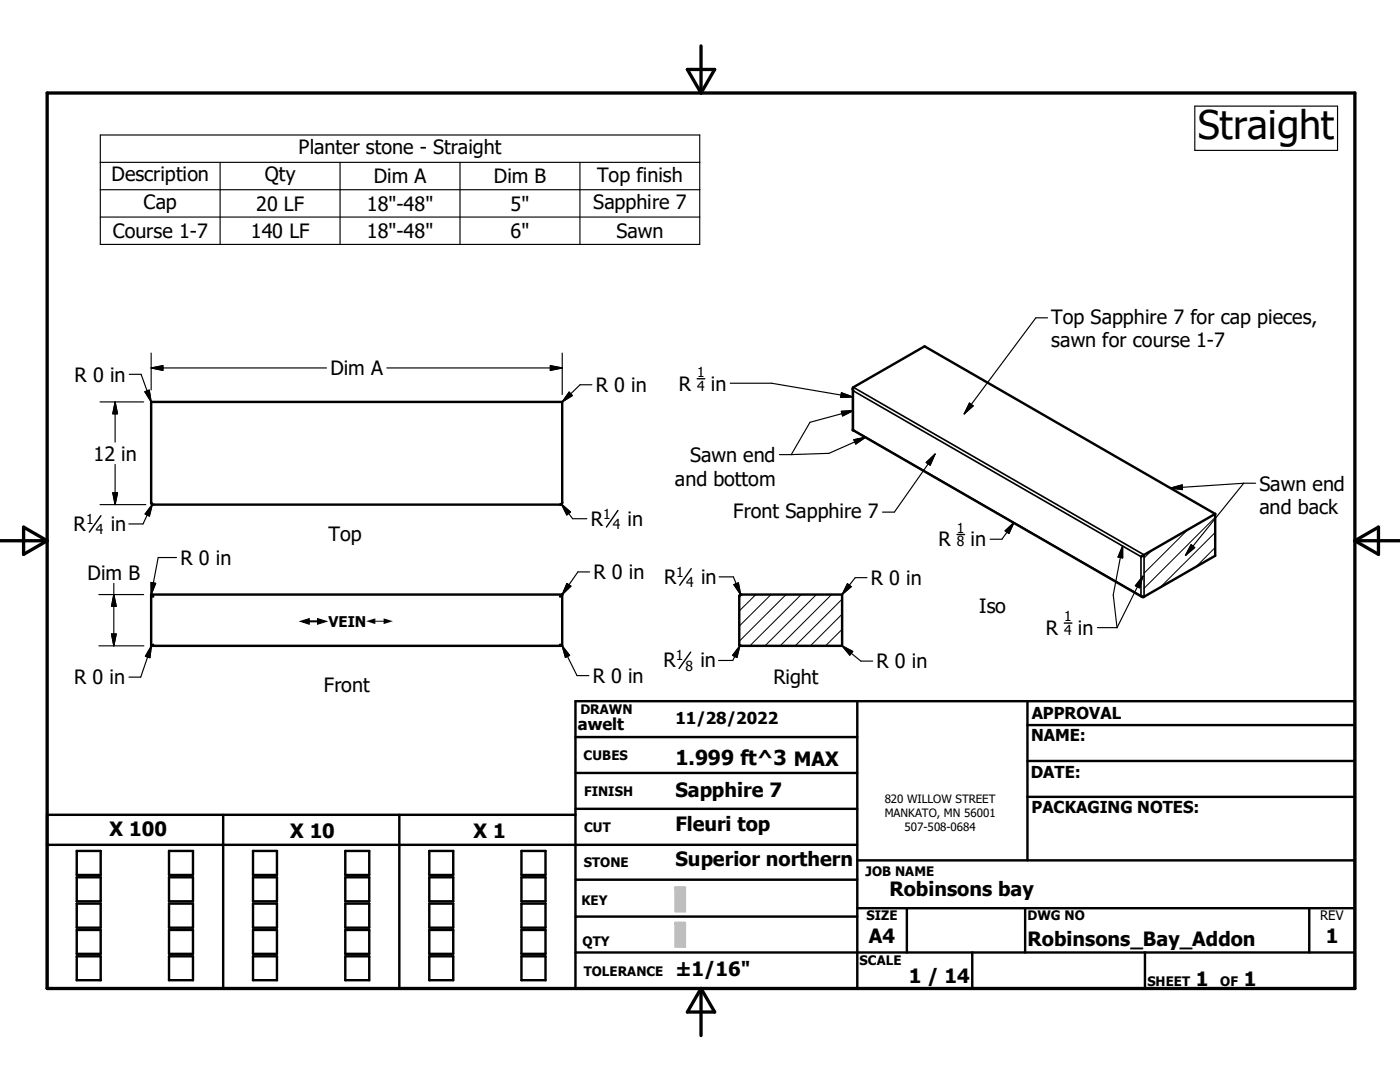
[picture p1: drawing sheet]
<svg xmlns="http://www.w3.org/2000/svg" width="279mm" height="216mm" viewBox="0 0 279 216" stroke-linecap="round" stroke-linejoin="round" font-family="sans-serif">
<g fill="none" stroke="#000" stroke-width=".48">
<path d="M170.2 77.7l.1 .3M30.2 80.2h82v20.2l-.2 .2-.2 .1h-81.2l-.4-.3zM170.2 85.8h.1M170.2 85.8l57.7 33.3M170.2 85.8v-8.4l.1-.1 14.2-8.2 58 33.4M170.3 85.8h.1M30.2 118.6v10.3h82l-.4-.3M30.2 118.6h82v10.3M30.2 118.6l.4 .4M112.2 118.6l-.4 .4M147.6 118.8l.3-.2h20.2v10.3l-20.4-.1-.2-.2zM227.7 118.9l.2 .2"/>
<path d="M242.5 102.5v8.4l-14.3 8.2h-.3M242.5 102.5l-14.8 8.6M30.6 128.6l-.4 .3M171.1 139.9v57.3M205 139.9v31.8M114.8 147.1h56.3M114.8 154.2h56.3M205 159h65.4M205 144.7h65.4M205 151.8h65.4M9.4 168.6h161.7M15.3 169.8h4.8v4.8h-4.8z"/>
<path d="M15.3 175.1h4.8v4.8h-4.8zM33.7 169.8h4.8v4.8h-4.8zM33.7 175.1h4.8v4.8h-4.8zM44.5 162.6v34.6M50.5 169.8h4.8v4.8h-4.8zM50.5 175.1h4.8v4.8h-4.8zM68.9 169.8h4.8v4.8h-4.8zM68.9 175.1h4.8v4.8h-4.8zM79.7 162.6v34.6M85.7 169.8h4.8v4.8h-4.8zM85.7 175.1h4.8v4.8h-4.8zM104.1 169.8h4.8v4.8h-4.8z"/>
<path d="M104.1 175.1h4.8v4.8h-4.8zM114.8 162.6h-105.4v34.6h261v-57.3h-155.6v57.3M114.8 175.5h56.3M114.8 161.4h56.3M171.1 171.7h99.3M15.3 180.3h4.8v4.8h-4.8zM15.3 185.6h4.8v4.7h-4.8zM15.3 190.8h4.8v4.8h-4.8zM33.7 185.6h4.8v4.7h-4.8zM33.7 190.8h4.8v4.8h-4.8zM33.7 180.3h4.8v4.8h-4.8zM50.5 185.6h4.8v4.7h-4.8z"/>
<path d="M50.5 190.8h4.8v4.8h-4.8zM50.5 180.3h4.8v4.8h-4.8zM68.9 185.6h4.8v4.7h-4.8zM68.9 190.8h4.8v4.8h-4.8zM68.9 180.3h4.8v4.8h-4.8zM85.7 185.6h4.8v4.7h-4.8zM85.7 190.8h4.8v4.8h-4.8zM85.7 180.3h4.8v4.8h-4.8zM104.1 185.6h4.8v4.7h-4.8zM104.1 190.8h4.8v4.8h-4.8zM104.1 180.3h4.8v4.8h-4.8zM114.8 182.9h56.3"/>
<path d="M114.8 190.1h155.6M171.1 181.2h99.3M181 181.2v8.9M194 190.1v7.1M204.6 181.2v8.9M228.5 190.1v7.1M261.3 181.2v8.9"/>
</g>
<g fill="#000">
<circle cx="30.2" cy="118.6" r=".24"/>
<circle cx="30.2" cy="128.9" r=".24"/>
</g>
<path d="M170.3 78l57.4 33.1v7.8l-57.4-33.1zM170.3 77.3l58 33.4v8.4" fill="none" stroke="#000" stroke-width=".33"/>
<g fill="none" stroke="#000" stroke-width=".2">
<path d="M147.7 118.7l-.1 .1M150.8 118.6l-3.3 3.3M153.9 118.6l-6.4 6.3M156.9 118.6l-9.4 9.4M159.9 118.6l-10.3 10.3M162.9 118.6l-10.2 10.3M166 118.6l-10.3 10.3M168.1 119.6l-9.4 9.3M229.9 109.8l-1.6 1.6M237 105.7l-8.7 8.7M242.5 109.2l-3.9 3.9M242.5 106.2l-11 11"/>
<path d="M242.5 103.2l-14.2 14.2M168.1 128.6l-.3 .3M168.1 125.6l-3.3 3.3M168.1 122.5l-6.4 6.4"/>
</g>
<path d="M9.4 18.6h261v178.6h-261zM137.2 13.9h5.4l-2.7 4.7zM139.9 9.2v9.4M0 107.9h9.4M4.7 105.2l4.7 2.7-4.7 2.7zM270.4 107.9h9M270.4 107.9l4.7-2.7v5.4zM139.9 197.2v9.4M139.9 197.2l2.7 4.7h-5.4z" fill="none" stroke="#000" stroke-width=".66"/>
<g fill="#c0c0c0" stroke="#c0c0c0" stroke-width=".48">
<path d="M134.8 184.1h1.9v4.8z"/>
<path d="M134.8 184.1l1.9 4.8h-1.9z"/>
<path d="M134.8 177.1h1.9v4.8z"/>
<path d="M134.8 177.1l1.9 4.8h-1.9z"/>
</g>
<g fill="none" stroke="#000" stroke-width=".23">
<path d="M20 26.9h119.6v21.9h-119.6zM20 32.4h119.6M20 37.9h119.6M43.9 32.4v16.4M67.9 32.4v16.4M91.8 32.4v16.4M115.7 32.4v16.4M238.4 21.2h28.5v8.8h-28.5zM20 43.3h119.6M25.8 74.7h2.4l2 5.5M28.9 78.2l.9-.4 .4 2.4zM30.2 73.4h35"/>
<path d="M30.2 73.4l2.3-.4v.9zM30.2 70.5v7.3M77.2 73.4h35M109.8 73l2.4 .4-2.4 .5zM112.2 70.5v8.2M113.6 78.2l.6 .7-2 1.3zM118.1 76.8h-2.3l-3.6 3.4M145.7 76.5h8.3l16.2 2.7M167.9 78.4l2.3 .8-2.4 .1zM209.1 63.4h-2.4l-14.3 19.2M20 80.2h8.7M22.5 98.3h1l-.5 2.4z"/>
<path d="M23 80.2v8M23 92.7v8M23 80.2l.5 2.4h-1zM155.5 90.7h2.4M167.9 82.1l2.4-.2-2.1 1.1zM170.3 81.9l-8.6 2.4-3.8 6.4M170.4 87.7l2.4-.5-2 1.4zM172.8 87.2l-7.4 3.3-7.5 .2M184.9 92.3l1.7-1.7-1 2.2zM186.6 90.6l-8.1 11.6h-2.4M193.5 80.4l.7 .6-1.8 1.6zM233.6 97.4l2.3-.6 .1 .9z"/>
<path d="M248.2 96.4l-14.6 1M248.2 96.4l-11.6 14.4M248.2 96.4h2.4M19.7 118.6h9M20 100.7h9.1M22.7 116.4v12.5M22.7 118.6l.5 2.4h-.9zM30.1 116.2l1 .2-.9 2.2zM30.4 100.6l-1.9 3.9h-2.8M30.4 100.6l-.6 2.4-.8-.4zM35.2 111.3h-3.6l-1.4 7.3M112.1 100.6l2.2 2.9h2.8"/>
<path d="M112.1 100.6l1.8 1.6-.8 .5zM113.1 116.4l.8 .6-1.7 1.6zM117.7 114.1h-2.4l-3.1 4.5M143.5 115.1h2.9l1.4 3.6M146.5 116.7l.9-.4 .4 2.4zM169.1 116.5l.8 .6-1.8 1.5zM173 115.3h-2.3l-2.6 3.3M200.6 105.9l1.8-1.6-1 2.2zM202.4 104.3l-2.4 3.3h-2.4M224 108.9l-1.8 9.8 .7 6.5M224 108.9v2.4l-.9-.2zM228.1 115l-5.2 10.2"/>
<path d="M228.1 115l-.7 2.3-.8-.4zM237.7 108.7l.7 .6-1.8 1.5zM19.7 128.9h9M22.3 126.5h.9l-.5 2.4zM30.2 128.9l-2.1 6.2h-2.4M30.2 128.9l-.3 2.3-.9-.2zM112.2 128.9l3 5.9h2.3M112.2 128.9l1.5 1.9-.9 .4zM147.7 128.8l-1.5 3h-2.8M147.7 128.8l-.6 2.4-.9-.4zM168.1 128.9l3.7 3h2.4M168.1 128.9l2.1 1.1-.6 .7z"/>
<path d="M219 125.2h3.9"/>
</g>
<g fill="#000" stroke="#000" stroke-width=".23">
<path d="M28.9 78.2l.9-.4 .4 2.4zM30.2 73.4l2.3-.4v.9zM109.8 73l2.4 .4-2.4 .5zM113.6 78.2l.6 .7-2 1.3zM167.9 78.4l2.3 .8-2.4 .1zM22.5 98.3h1l-.5 2.4zM23 80.2l.5 2.4h-1zM167.9 82.1l2.4-.2-2.1 1.1zM170.4 87.7l2.4-.5-2 1.4zM184.9 92.3l1.7-1.7-1 2.2zM193.5 80.4l.7 .6-1.8 1.6zM233.6 97.4l2.3-.6 .1 .9z"/>
<path d="M30.4 100.6l-.6 2.4-.8-.4zM30.1 116.2l1 .2-.9 2.2zM113.1 116.4l.8 .6-1.7 1.6zM112.1 100.6l1.8 1.6-.8 .5zM146.5 116.7l.9-.4 .4 2.4zM169.1 116.5l.8 .6-1.8 1.5zM200.6 105.9l1.8-1.6-1 2.2zM224 108.9v2.4l-.9-.2zM228.1 115l-.7 2.3-.8-.4zM237.7 108.7l.7 .6-1.8 1.5zM22.3 126.5h.9l-.5 2.4zM22.7 118.6l.5 2.4h-.9z"/>
<path d="M30.2 128.9l-.3 2.3-.9-.2zM112.2 128.9l1.5 1.9-.9 .4zM147.7 128.8l-.6 2.4-.9-.4zM168.1 128.9l2.1 1.1-.6 .7z"/>
</g>
<path d="M139.1 75.6h1.5M20.1 102.9l-2.3 3.3M123.3 101.9l-2.3 3.3M137.9 113.5l-2.2 3.3M191 106.7h1.5M137.8 130.1l-2.3 3.3M212.4 124.3h1.5" fill="none" stroke="#000" stroke-width=".28"/>
<g fill="#fff" stroke="#fff" stroke-width=".23">
<path d="M59.9 123h18.9v2.2z"/>
<path d="M59.9 123l18.9 2.2h-18.9z"/>
</g>
<text font-size="7.9" x="239.1" y="27.8">Straight</text>
<text font-size="4.1" x="134.8" y="152.7">1.999 ft^3 MAX</text>
<g font-size="3.9">
<text x="59.6" y="30.8">Planter stone - Straight</text>
<text x="22.3" y="36.2">Description</text>
<text x="28.7" y="41.7">Cap</text>
<text x="52.9" y="36.2">Qty</text>
<text x="74.6" y="36.6">Dim A</text>
<text x="98.6" y="36.6">Dim B</text>
<text x="118.4" y="41.7">Sapphire 7</text>
<text x="119.2" y="36.2">Top finish</text>
<text x="22.5" y="47.5">Course 1-7</text>
<text x="50.1" y="47.5">140 LF</text>
<text x="51.1" y="42">20 LF</text>
<text x="73.2" y="42.1">18&quot;-48&quot;</text>
<text x="73.2" y="47.5">18&quot;-48&quot;</text>
<text x="101.9" y="42.1">5&quot;</text>
<text x="101.9" y="47.5">6&quot;</text>
<text x="123" y="47.5">Sawn</text>
<text x="209.8" y="64.6">Top Sapphire 7 for cap pieces,</text>
<text x="209.8" y="69.3">sawn for course 1-7</text>
<text x="14.9" y="76.2">R 0 in</text>
<text x="66" y="74.9">Dim A</text>
<text x="135.5" y="77.9">R</text>
<text x="141.9" y="77.9">in</text>
<text x="118.9" y="78.2">R 0 in</text>
<text x="18.7" y="91.9">12 in</text>
<text x="137.7" y="92.2">Sawn end</text>
<text x="134.7" y="96.9">and bottom</text>
<text x="251.3" y="97.9">Sawn end</text>
<text x="14.7" y="106">R</text>
<text x="22.1" y="106">in</text>
<text x="65.5" y="108">Top</text>
<text x="117.9" y="104.9">R</text>
<text x="125.3" y="104.9">in</text>
<text x="146.3" y="103.3">Front Sapphire 7</text>
<text x="251.3" y="102.6">and back</text>
<text x="36" y="112.6">R 0 in</text>
<text x="187.3" y="109">R</text>
<text x="193.7" y="109">in</text>
<text x="17.5" y="115.7">Dim B</text>
<text x="118.5" y="115.5">R 0 in</text>
<text x="132.5" y="116.5">R</text>
<text x="139.9" y="116.5">in</text>
<text x="173.8" y="116.7">R 0 in</text>
<text x="195.4" y="122.3">Iso</text>
<text x="208.7" y="126.7">R</text>
<text x="215.1" y="126.7">in</text>
<text x="14.8" y="136.5">R 0 in</text>
<text x="118.3" y="136.2">R 0 in</text>
<text x="132.4" y="133.2">R</text>
<text x="139.8" y="133.2">in</text>
<text x="154.3" y="136.4">Right</text>
<text x="174.9" y="133.4">R 0 in</text>
<text x="64.6" y="138">Front</text>
<text x="134.8" y="159.1">Sapphire 7</text>
<text x="21.9" y="166.8">X 100</text>
<text x="57.9" y="167.1">X 10</text>
<text x="94.5" y="167.2">X 1</text>
<text x="134.8" y="165.9">Fleuri top</text>
<text x="134.8" y="172.8">Superior northern</text>
<text x="177.5" y="178.8">Robinsons bay</text>
<text x="173.4" y="188.3">A4</text>
<text x="205.1" y="188.8">Robinsons_Bay_Addon</text>
<text x="264.6" y="188.3">1</text>
<text x="134.8" y="194.8">±1/16&quot;</text>
<text x="181.4" y="196.1">1 / 14</text>
<text x="238.7" y="196.7">1</text>
<text x="248.2" y="196.7">1</text>
</g>
<g font-size="3.3">
<text x="205.9" y="143.6">APPROVAL</text>
<text x="115.3" y="145.6">awelt</text>
<text x="134.8" y="144.5">11/28/2022</text>
<text x="205.8" y="147.9">NAME:</text>
<text x="205.7" y="155.1">DATE:</text>
<text x="205.9" y="162.1">PACKAGING NOTES:</text>
</g>
<text font-size="2.9" x="65.6" y="125.1">VEIN</text>
<g font-size="2.8">
<text x="139.2" y="75.3">1</text>
<text x="139.2" y="77.9">4</text>
<text x="17.2" y="104.6">1</text>
<text x="19.1" y="106.6">4</text>
<text x="120.4" y="103.5">1</text>
<text x="122.3" y="105.5">4</text>
<text x="191" y="106.3">1</text>
<text x="191" y="109">8</text>
<text x="135" y="115.1">1</text>
<text x="136.9" y="117.1">4</text>
<text x="212.4" y="124">1</text>
<text x="134.9" y="131.7">1</text>
<text x="212.4" y="126.7">4</text>
<text x="136.8" y="133.8">8</text>
</g>
<g font-size="2.6">
<text x="115.8" y="142.4">DRAWN</text>
<text x="116.5" y="151.6">CUBES</text>
<text x="116.6" y="158.8">FINISH</text>
<text x="116.6" y="166.1">CUT</text>
<text x="116.5" y="173">STONE</text>
<text x="172.8" y="174.7">JOB NAME</text>
<text x="116" y="180.7">KEY</text>
<text x="172.9" y="183.6">SIZE</text>
<text x="205.1" y="183.6">DWG NO</text>
<text x="263.5" y="183.6">REV</text>
<text x="116.2" y="188.8">QTY</text>
<text x="116.5" y="194.7">TOLERANCE</text>
<text x="171.5" y="192.5">SCALE</text>
<text x="229" y="196.7">SHEET</text>
<text x="243.5" y="196.7">OF</text>
</g>
<g font-size="2.3">
<text x="59.9" y="125.1">#</text>
<text x="73.1" y="125.1">#</text>
<text x="176.6" y="160.3">820 WILLOW STREET</text>
<text x="176.6" y="163">MANKATO, MN 56001</text>
<text x="180.5" y="165.8">507-508-0684</text>
</g>
</svg>
